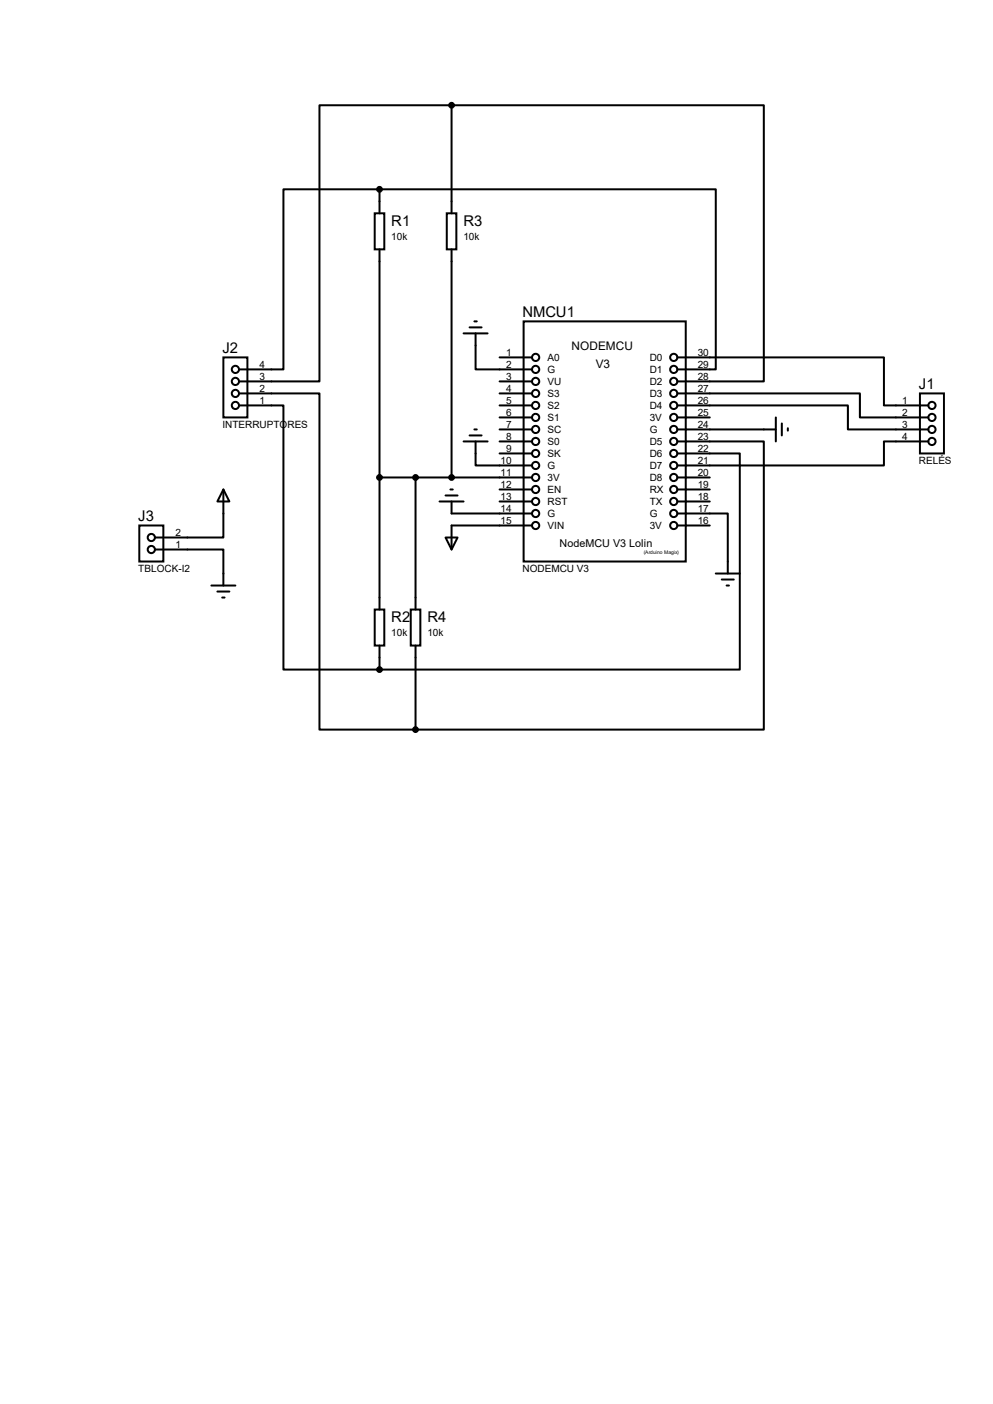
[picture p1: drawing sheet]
<svg xmlns="http://www.w3.org/2000/svg" width="210mm" height="297mm" viewBox="0 0 210 297" stroke-linecap="round" stroke-linejoin="round" font-family="sans-serif">
<g fill="none" stroke="#000" stroke-width=".42">
<path d="M95.5 22.3h66v58.4h-18.2M95.5 22.3h-27.9v58.4h-17.1M95.5 22.3v22.8M79.2 45.1h2.1v7.6h-2.1zM80.3 40h-20.4v38.1h-9.4M80.3 40h71.1v38.1h-8.1M80.3 40v5.1M80.3 52.7v76.2M94.5 45.1h2v7.6h-2zM95.5 52.7v48.3M47.2 75.6h5.1v12.7h-5.1zM98 70.5h5.1"/>
<path d="M99.3 69.3h2.6M100.3 68h.5M100.6 70.5v7.6h11.9M105.7 75.6h6.8M110.7 68h34.3v50.8h-34.3zM143.3 75.6h43.6v10.2h9.4M50.5 85.8h9.4v55.8h20.4M50.5 83.2h17.1v71.1h20.3M98 93.4h5.1M99.3 92.1h2.6M100.3 90.8h.5M100.6 93.4v5.1h11.9"/>
<path d="M105.7 90.8h6.8M105.7 80.7h6.8M105.7 83.2h6.8M105.7 85.8h6.8M105.7 88.3h6.8M105.7 93.4h6.8M105.7 95.9h6.8M143.3 83.2h38.6v5.1h14.4M143.3 85.8h36v5h17M143.3 95.9h13.2v45.7h-76.2M143.3 93.4h18.2v60.9h-73.6M143.3 90.8h20.8"/>
<path d="M143.3 88.3h6.8M164.1 88.3v5.1M165.4 89.6v2.5M166.6 90.6v.5M194.6 83.2h5v12.7h-5zM196.3 93.4h-9.4v5.1h-43.6M29.5 111.2h5v7.6h-5zM32.8 116.2h14.4v7.7M47.2 103.5l1.3 2.6h-2.5zM47.2 103.5v10.2h-14.4M80.3 101h32.2M87.9 101v27.9"/>
<path d="M93 106.1h5M94.2 113.7h2.6l-1.3 2.5zM94.2 104.8h2.6M95.2 103.5h.6M95.5 106.1v2.5h17M105.7 103.5h6.8M105.7 106.1h6.8M112.5 111.2h-17v5M143.3 108.6h10.6v12.7M143.3 111.2h6.8M143.3 101h6.8M143.3 103.5h6.8"/>
<path d="M143.3 106.1h6.8M44.7 123.9h5.1M46 125.1h2.5M47 126.4h.5M79.2 128.9h2.1v7.7h-2.1zM80.3 136.6v5M86.9 128.9h2v7.7h-2zM87.9 136.6v17.7M151.4 121.3h5.1M152.7 122.6h2.5M153.7 123.9h.5"/>
<circle cx="49.8" cy="78.1" r=".76"/>
<circle cx="113.3" cy="75.6" r=".76"/>
<circle cx="113.3" cy="78.1" r=".76"/>
<circle cx="142.5" cy="75.6" r=".76"/>
<circle cx="142.5" cy="78.1" r=".76"/>
<circle cx="49.8" cy="85.8" r=".76"/>
<circle cx="49.8" cy="83.2" r=".76"/>
<circle cx="49.8" cy="80.7" r=".76"/>
<circle cx="113.3" cy="95.9" r=".76"/>
<circle cx="113.3" cy="85.8" r=".76"/>
<circle cx="113.3" cy="88.3" r=".76"/>
<circle cx="113.3" cy="80.7" r=".76"/>
<circle cx="113.3" cy="83.2" r=".76"/>
<circle cx="113.3" cy="90.8" r=".76"/>
<circle cx="113.3" cy="93.4" r=".76"/>
<circle cx="113.3" cy="98.5" r=".76"/>
<circle cx="142.5" cy="88.3" r=".76"/>
<circle cx="142.5" cy="80.7" r=".76"/>
<circle cx="142.5" cy="90.8" r=".76"/>
<circle cx="142.5" cy="83.2" r=".76"/>
<circle cx="142.5" cy="93.4" r=".76"/>
<circle cx="142.5" cy="95.9" r=".76"/>
<circle cx="142.5" cy="85.8" r=".76"/>
<circle cx="142.5" cy="98.5" r=".76"/>
<circle cx="197.1" cy="88.3" r=".76"/>
<circle cx="197.1" cy="90.8" r=".76"/>
<circle cx="197.1" cy="93.4" r=".76"/>
<circle cx="197.1" cy="85.8" r=".76"/>
<circle cx="32" cy="116.2" r=".76"/>
<circle cx="32" cy="113.7" r=".76"/>
<circle cx="113.3" cy="108.6" r=".76"/>
<circle cx="113.3" cy="111.2" r=".76"/>
<circle cx="113.3" cy="101" r=".76"/>
<circle cx="113.3" cy="106.1" r=".76"/>
<circle cx="113.3" cy="103.5" r=".76"/>
<circle cx="142.5" cy="108.6" r=".76"/>
<circle cx="142.5" cy="103.5" r=".76"/>
<circle cx="142.5" cy="106.1" r=".76"/>
<circle cx="142.5" cy="111.2" r=".76"/>
<circle cx="142.5" cy="101" r=".76"/>
</g>
<g fill="#000" stroke="#000" stroke-width=".42">
<circle cx="95.5" cy="22.3" r=".51"/>
<circle cx="80.3" cy="40" r=".51"/>
<circle cx="80.3" cy="101" r=".51"/>
<circle cx="87.9" cy="101" r=".51"/>
<circle cx="95.5" cy="101" r=".51"/>
<circle cx="80.3" cy="141.6" r=".51"/>
<circle cx="87.9" cy="154.3" r=".51"/>
</g>
<g font-size="3.1">
<text x="82.8" y="47.8">R1</text>
<text x="98" y="47.8">R3</text>
<text x="110.5" y="67.1">NMCU1</text>
<text x="47" y="74.7">J2</text>
<text x="194.4" y="82.3">J1</text>
<text x="29.3" y="110.3">J3</text>
<text x="82.8" y="131.6">R2</text>
<text x="90.4" y="131.6">R4</text>
</g>
<g font-size="2.5">
<text x="120.9" y="74.1">NODEMCU</text>
<text x="126" y="77.9">V3</text>
</g>
<text font-size="2.3" x="118.4" y="115.8">NodeMCU V3 Lolin</text>
<g font-size="2.1">
<text x="82.8" y="50.7">10k</text>
<text x="98" y="50.7">10k</text>
<text x="54.9" y="77.8">4</text>
<text x="107" y="75.2">1</text>
<text x="107" y="77.8">2</text>
<text x="115.8" y="76.3">A0</text>
<text x="137.4" y="76.3">D0</text>
<text x="147.6" y="75.2">30</text>
<text x="147.6" y="77.8">29</text>
<text x="54.9" y="82.8">2</text>
<text x="54.9" y="80.3">3</text>
<text x="107" y="80.3">3</text>
<text x="107" y="82.8">4</text>
<text x="115.8" y="78.8">G</text>
<text x="115.8" y="81.4">VU</text>
<text x="115.8" y="83.9">S3</text>
<text x="137.4" y="78.8">D1</text>
<text x="137.4" y="81.4">D2</text>
<text x="137.4" y="83.9">D3</text>
<text x="147.6" y="80.3">28</text>
<text x="147.6" y="82.8">27</text>
<text x="54.9" y="85.4">1</text>
<text x="107" y="85.4">5</text>
<text x="107" y="87.9">6</text>
<text x="115.8" y="86.4">S2</text>
<text x="115.8" y="89">S1</text>
<text x="137.4" y="86.4">D4</text>
<text x="137.4" y="89">3V</text>
<text x="147.6" y="85.4">26</text>
<text x="147.6" y="87.9">25</text>
<text x="190.8" y="85.4">1</text>
<text x="190.8" y="87.9">2</text>
<text x="47" y="90.5">INTERRUPTORES</text>
<text x="107" y="90.5">7</text>
<text x="107" y="93">8</text>
<text x="107" y="95.5">9</text>
<text x="115.8" y="91.5">SC</text>
<text x="115.8" y="94.1">S0</text>
<text x="137.4" y="91.5">G</text>
<text x="137.4" y="94.1">D5</text>
<text x="147.6" y="90.5">24</text>
<text x="147.6" y="93">23</text>
<text x="147.6" y="95.5">22</text>
<text x="190.8" y="90.5">3</text>
<text x="190.8" y="93">4</text>
<text x="105.9" y="98.1">10</text>
<text x="105.9" y="100.6">11</text>
<text x="115.8" y="96.6">SK</text>
<text x="115.8" y="99.1">G</text>
<text x="115.8" y="101.7">3V</text>
<text x="137.4" y="96.6">D6</text>
<text x="137.4" y="99.1">D7</text>
<text x="137.4" y="101.7">D8</text>
<text x="147.6" y="98.1">21</text>
<text x="147.6" y="100.6">20</text>
<text x="194.4" y="98.1">RELÉS</text>
<text x="105.9" y="103.2">12</text>
<text x="105.9" y="105.7">13</text>
<text x="115.8" y="104.2">EN</text>
<text x="115.8" y="106.8">RST</text>
<text x="137.4" y="104.2">RX</text>
<text x="137.4" y="106.8">TX</text>
<text x="147.6" y="103.2">19</text>
<text x="147.6" y="105.7">18</text>
<text x="37.1" y="113.3">2</text>
<text x="105.9" y="108.2">14</text>
<text x="105.9" y="110.8">15</text>
<text x="115.8" y="109.3">G</text>
<text x="115.8" y="111.8">VIN</text>
<text x="137.4" y="109.3">G</text>
<text x="137.4" y="111.8">3V</text>
<text x="147.6" y="108.2">17</text>
<text x="147.6" y="110.8">16</text>
<text x="37.1" y="115.9">1</text>
<text x="29.3" y="120.9">TBLOCK-I2</text>
<text x="110.5" y="120.9">NODEMCU V3</text>
<text x="82.8" y="134.5">10k</text>
<text x="90.4" y="134.5">10k</text>
</g>
<text font-size="1.1" x="136.1" y="117.2">(Arduino Magix)</text>
</svg>
